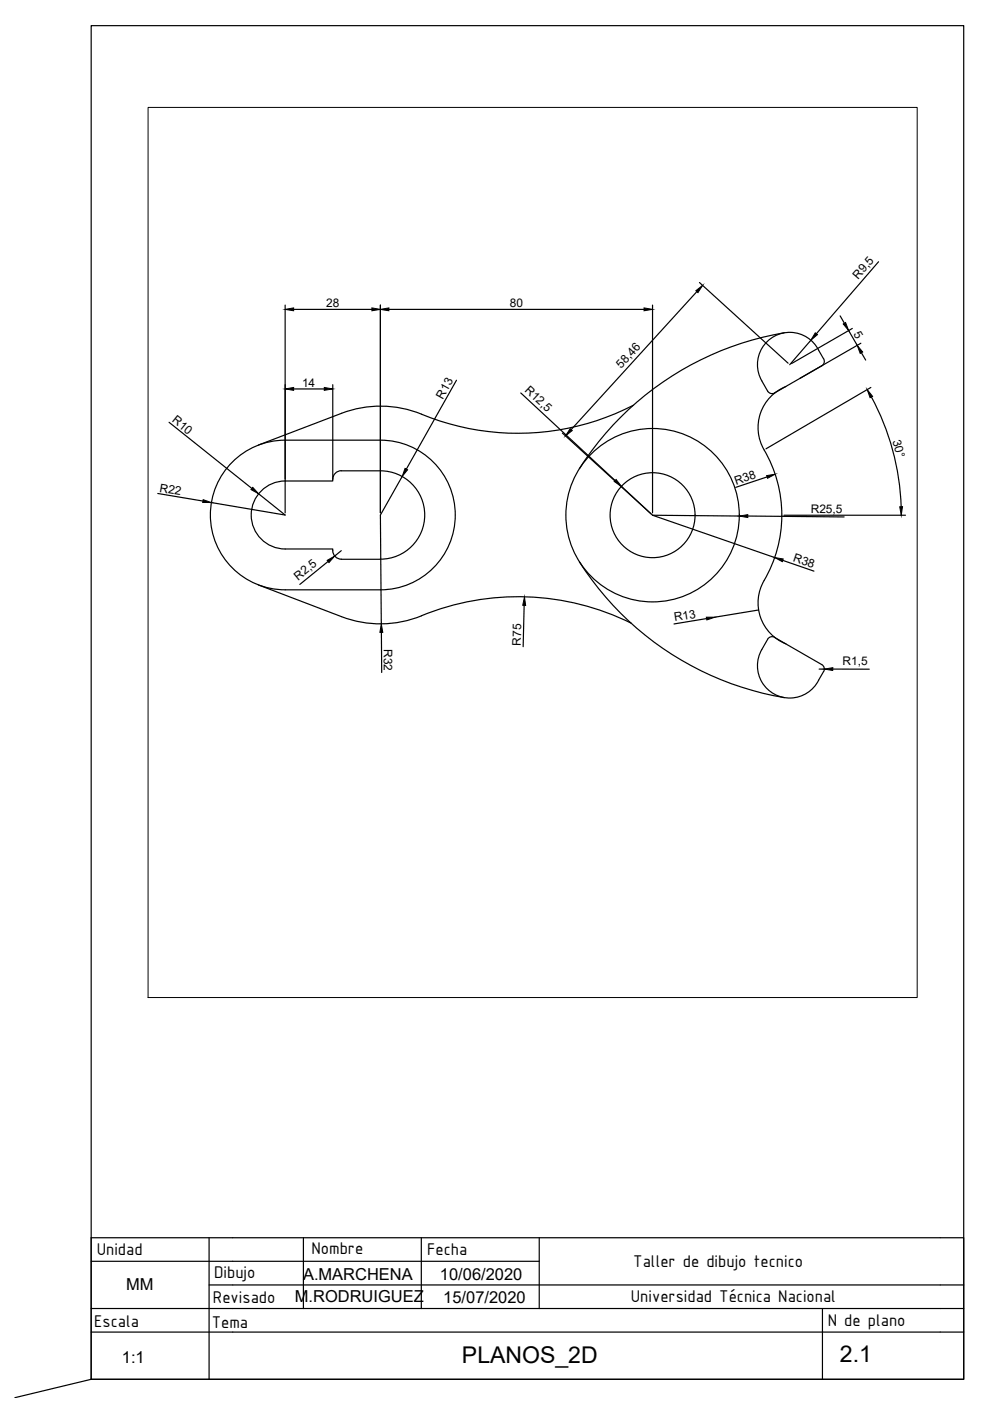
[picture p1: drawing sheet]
<svg xmlns="http://www.w3.org/2000/svg" width="210mm" height="297mm" viewBox="0 0 210 297" stroke-linecap="round" stroke-linejoin="round" font-family="sans-serif">
<!-- layer: 0 -->
<g fill="none" stroke="#000" stroke-width=".25">
<path d="M166.3 70.5a64.3 64.3 0 0 0-43.5 28.9M173.6 74.2l1 1.9M173.6 74.2a6.8 6.8 0 0 0-9.4-2.9 6.8 6.8 0 0 0-2.7 9.4l1.3 2.2M174.6 76.1a1.09 1.09 0 0 1-.4 1.5l-10 5.7a1.08 1.08 0 0 1-1.4-.4M49.3 98a15.8 15.8 0 0 1 11.2-4.7h20.2a15.9 15.9 0 0 1 15.8 15.9 15.9 15.9 0 0 1-15.8 15.9h-20.2a15.9 15.9 0 0 1-14.7-9.8 15.9 15.9 0 0 1 3.5-17.3zM134.3 85.9a53.8 53.8 0 0 1-46.2 1.4 23.1 23.1 0 0 0-15.7 .3l-17.6 6.8M162 95.4a27.6 27.6 0 0 1-.4 28.5 9.4 9.4 0 0 0 5 12.6M166.6 81.9a9.4 9.4 0 0 0-4.6 13.5M70.6 116.7a1.85 1.85 0 0 0 1.8 1.9h8.3a9.4 9.4 0 0 0 9.4-9.4 9.4 9.4 0 0 0-9.4-9.4h-8.3a1.86 1.86 0 0 0-1.8 2.2h-10.1a7.2 7.2 0 0 0-7.2 7.2 7.2 7.2 0 0 0 7.2 7.2h10.1v.4M122.8 119.1a64.2 64.2 0 0 0 43.5 28.8M54.8 124l17.6 6.7a23.8 23.8 0 0 0 19-.9 54 54 0 0 1 42.4 2.3M164.2 135.1l10 5.8a1.09 1.09 0 0 1 .4 1.5"/>
<path d="M164.2 135.1a1.07 1.07 0 0 0-1.4 .5 10.3 10.3 0 0 0-2.2 5.2 6.8 6.8 0 0 0 5.1 7 6.8 6.8 0 0 0 7.9-3.6l1-1.8M19.3 267.4h95M19.3 277.4h180M44.3 272.4h155M44.3 262.4v30M64.3 262.4v15M89.3 262.4v15M114.3 262.4v15M199.3 262.4h-180v30M19.3 282.4h180"/>
<circle cx="138.4" cy="109.2" r="18.4"/>
<circle cx="138.4" cy="109.2" r="9"/>
</g>
<!-- layer: cotas -->
<g fill="none" stroke="#000" stroke-width=".25">
<path d="M148.3 59.9l18.8 17.1M186.3 55.5l-13.2 15.3M60.5 64.7v44M62.3 65.6h16.6M80.7 64.7v44M82.5 65.6h54.1M138.4 64.7v44M147.8 61.8l-26.7 29.3M171.9 72.1l-4.5 5.2M178.1 67l.9 1.5M179.9 70.1l1.8 3.1M180.7 69.6l-12.9 7.5"/>
<path d="M182.5 72.8l-12.9 7.4M182.6 74.8l.9 1.5M35.8 89.5l17.6 14.1M62.3 82.5h6.5M70.6 81.6v19.9M96.8 80.6l-10.6 18.9M110.4 83.3l20 18.6M119.2 91.8l18.8 17.1M184.6 82.1l-22.2 13.1M184.8 84.2a52.7 52.7 0 0 1 6.3 23.2M33.5 104.6l9.5 1.6M54.8 104.7l5.7 4.5-15.7-2.6"/>
<path d="M69.6 119l-6 4.9M72.4 116.8l-1.4 1.1M85.3 101l-4.6 8.2 .1 23.1M131.7 103.1l6.7 6.1M138.4 109.2l18.3 .2M138.4 109.2l25.9 9M158.5 109.4l20.5 .2M162.7 101.1l-6.7 2.2M166 118.8l6.6 2.3M166.2 109.2h25.8M80.9 134.1v8.5M111.1 128.4l-.2 8.7"/>
<path d="M149.8 131.1l-6.9 1.2M160.9 129.3l-9.3 1.6M173.7 141.9h1.1M176.6 141.9h7.7M19.3 292.4v-287h185v287h-185l-16.1 3.9"/>
</g>
<g fill="#000" stroke="#000" stroke-width=".21">
<path d="M60.5 65.6l1.8-.3v.6zM78.9 65.3l1.8 .3-1.8 .3zM80.7 65.6l1.8-.3v.6zM136.6 65.3l1.8 .3-1.8 .3zM147.5 61.6l1.5-1.1-1 1.5zM172.9 70.6l.4 .4-1.4 1.1zM178.8 68.7l.5-.3 .6 1.7zM181.7 73.2l1.2 1.4-.5 .3zM60.5 82.5l1.8-.4v.7zM68.8 82.1l1.8 .4-1.8 .3zM85.9 99.3l.5 .3-1.1 1.4zM120.9 90.9l.4 .4-1.4 1.1z"/>
<path d="M183.9 82.6l1.1 1.4-.5 .3zM43.1 105.9l1.7 .7-1.8-.1zM53.6 103.3l1.2 1.4-1.6-.9zM69.4 118.8l1.6-.9-1.2 1.4zM130.6 101.7l1.1 1.4-1.5-1zM156.7 109.4l1.8-.3v.6zM162.5 100.8l1.8-.3-1.6 .9zM164.3 118.2l1.8 .3-.2 .6zM190.8 107.4h.6l-.3 1.8zM80.8 132.3l.4 1.8h-.7zM111.2 126.6l.2 1.8-.6-.1zM149.8 130.9h1.8l-1.7 .5z"/>
<path d="M174.8 141.9l1.8-.3v.6z"/>
</g>
<!-- layer: CajetinLine -->
<path d="M174.4 277.4v15M199.3 272.4h5v20h-185M199.3 262.4h5v10M199.3 277.4h5M199.3 282.4h5" fill="none" stroke="#000" stroke-width=".25"/>
<!-- layer: cotas -->
<path d="M31.4 22.8h163.1v188.7h-163.1z" fill="none" stroke="#000" stroke-width=".21"/>
<g font-size="4.9">
<text x="97.9" y="289.1">PLANOS_2D</text>
<text x="178.1" y="288.8">2.1</text>
</g>
<g font-size="3.9">
<text x="20.5" y="266.1">Unidad</text>
<text x="66" y="265.9">Nombre</text>
<text x="90.6" y="266.1">Fecha</text>
<text x="134.3" y="268.6">Taller de dibujo tecnico</text>
<text x="45.4" y="271">Dibujo</text>
<text x="20" y="281.3">Escala</text>
<text x="44.9" y="281.6">Tema</text>
<text x="45.2" y="276.3">Revisado</text>
<text x="133.8" y="276.1">Universidad Técnica Nacional</text>
<text x="175.5" y="281.1">N de plano</text>
</g>
<g font-size="3.5">
<text x="26.7" y="273.4">MM</text>
<text x="64.2" y="271.4">A.MARCHENA</text>
<text x="93.3" y="271.4">10/06/2020</text>
<text x="62.5" y="276.1">M.RODRUIGUEZ</text>
<text x="94" y="276.2">15/07/2020</text>
<text x="25.9" y="289.1">1:1</text>
</g>
<g font-size="2.5">
<text x="182" y="59.3" transform="rotate(-49 182 59.3)">R9,5</text>
<text x="69.2" y="65.1">28</text>
<text x="108.1" y="65.1">80</text>
<text x="180.9" y="70.8" transform="rotate(59 180.9 70.8)">5</text>
<text x="64" y="82">14</text>
<text x="111.1" y="82.9" transform="rotate(43 111.1 82.9)">R12,5</text>
<text x="131.7" y="78.3" transform="rotate(-48 131.7 78.3)">58,46</text>
<text x="36.3" y="89.3" transform="rotate(39 36.3 89.3)">R10</text>
<text x="93.9" y="84.7" transform="rotate(-61 93.9 84.7)">R13</text>
<text x="189.2" y="93.5" transform="rotate(75 189.2 93.5)">30°</text>
<text x="33.8" y="104.2" transform="rotate(10 33.8 104.2)">R22</text>
<text x="156.1" y="102.8" transform="rotate(-18 156.1 102.8)">R38</text>
<text x="171.9" y="108.7" transform="rotate(1 171.9 108.7)">R25,5</text>
<text x="168" y="119" transform="rotate(19 168 119)">R38</text>
<text x="63.3" y="123.1" transform="rotate(-39 63.3 123.1)">R2,5</text>
<text x="143.1" y="131.8" transform="rotate(-9 143.1 131.8)">R13</text>
<text x="81.4" y="137.6" transform="rotate(90 81.4 137.6)">R32</text>
<text x="110.5" y="136.9" transform="rotate(-89 110.5 136.9)">R75</text>
<text x="178.6" y="141.1">R1,5</text>
</g>
</svg>
